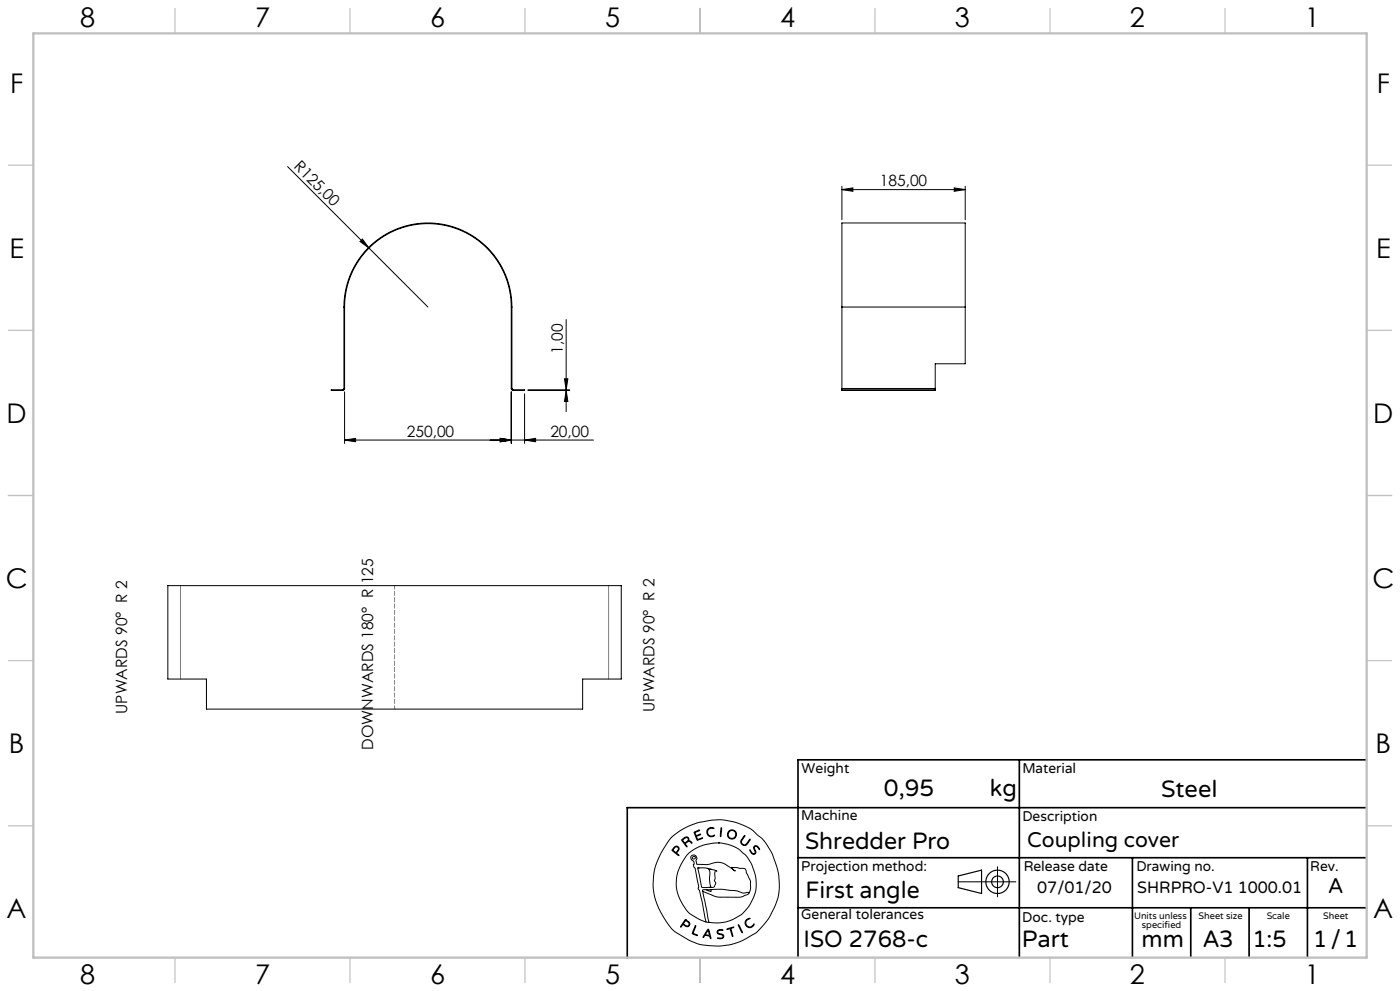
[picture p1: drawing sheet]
<svg xmlns="http://www.w3.org/2000/svg" width="420mm" height="297mm" viewBox="0 0 420 297" stroke-linecap="round" stroke-linejoin="round" font-family="sans-serif">
<g fill="none" stroke="#000" stroke-width=".3">
<path d="M86.3 49.9l24.4 24.4M252.6 56.8l3.3-.5v1zM252.6 55.8v10M252.6 56.8h37M286.3 56.3l3.3 .5-3.3 .5zM289.6 55.8v10M108 72.4l.7-.7 2 2.6zM110.7 74.3l17.7 17.7M103.2 92a25.2 25.2 0 0 1 25.2-25.2 25.2 25.2 0 0 1 25.2 25.2M103.2 92h.2M103.2 92v24.4M103.4 92a25 25 0 0 1 25-25 25 25 0 0 1 25 25"/>
<path d="M103.4 92v24.4M153.4 92v24.4M153.4 92h.2M153.6 92v24.4M169.8 95.8v27.6M252.6 92v-25.2h37v25.2M252.6 92v24.4M252.6 92h37M289.6 92v17h-9v7.4M102.8 116.8h-3.4v.2h3.4M102.8 116.8v.2M103.2 116.4l-.4 .4"/>
<path d="M103.2 116.4h.2M103.4 117.4v15.5M103.4 116.4l-.2 .4-.4 .2M153.4 117.4v15.5M153.4 116.4l.2 .4 .4 .2M153.4 116.4h.2M153.6 116.4l.4 .4M154 116.8h3.4v.2h-3.4M154 116.8v.2M157.4 118v14.9M158.4 116.8h12.4M158.4 117h12.4"/>
<path d="M169.3 113.5h1.1l-.6 3.3zM169.8 117l.6 3.3h-1.1zM252.6 116.4v.4M252.6 116.8h28M252.6 116.8v.2h28v-.2M252.6 116.4h28M280.6 116.4v.4M103.4 131.9l3.3-.5v1zM103.4 131.9h74.6M150.1 131.4l3.3 .5-3.3 .5zM157.4 131.9l3.3-.5v1zM50.4 175.5h136v28h-11.6v9h-112.9v-9h-11.5z"/>
<path d="M201.5 250.9l3.3-2.4 3.9-1.7 4.7-1 2.8-.1 4.1 .7 3.6 1.3 1.8 1.1 3.3 2.9 2.5 3.8 1.5 4.2 .6 2.7 .2 4.1-.5 3-2.2 4.9-1.6 2.3-2.5 2.7-3.8 2.2-2 .9-2.5 .7-4.3 .3-3.7-.3-1.8-.5-2.5-1.1-3.7-2.2-1.2-1.1-2.2-3.1-2-3.6-1-3.3-.4-3.2 .3-3.7 .8-2.7 1.7-3.8zM202.3 253.9l.6-.3 .6 .3 .2 .6-.3 .6a.66 .66 0 0 0-.2 .7 .66 .66 0 0 0 .5 .5l-.3 .1-1.8-1.6zM202.4 254l.4-.2 .5 .1 .2 .4-.1 .5a.74 .74 0 0 1-.8 .6 .74 .74 0 0 1-.7-.7zM204.5 251.6l1-.7 .7-.1 .4 .4 .1 .7 .5 .3 .4 .5-.9-.5-.8 .4a.69 .69 0 0 0 .2 1.1l-.1 .1-.3-.3zM204.9 251.6l.8-.5h.5l.3 .5-.4 .6a.62 .62 0 0 1-.7 .3 .62 .62 0 0 1-.5-.5zM208.2 249.4l1.7-.6-1.4 .9a.61 .61 0 0 0 .4 .7 .61 .61 0 0 0 .7-.3h.6l-1.2 .6 .3 .9 1.3-.5 .2 .1-1.6 .6zM212.4 248.4l.8-.4 1 .2-.1 .1-.7-.1-.7 .2-.3 .5-.1 .6 .2 .6 .5 .4 1.4-.1-.9 .4-1-.4-.5-1zM215.5 252.6l2.7 .4 2.3 .9 1.2 .6 2.2 2.1 1.5 2.3 1.1 2.9 .3 1.7v2.8l-.4 1.9-1.3 2.8-2.6 3.1-2.7 1.5-2 .7-2.4 .3-2.7-.2M215.5 252.6l-1.8 .1-2.8 .6-2.2 1-2 1.3-.9 1-1.4 2.3-1 2.2-.4 1.5-.1 2.5 .2 2 .8 2.2 1.2 2.3 1.9 2.3 2.7 1.6 2.1 .8M215.5 252.6h.1M216.3 248.1h.2v.4l-.3 2.2zM223.3 250.4h.2v.2l-1.1 1.6 .5 .8 .8 .1 1.2-1.6h.2l-1 1.5-.7 .4-.8-.3-.4-.8z"/>
<path d="M225 254.7l.6 .9 .5 .2 .4-.3-.4-1.4 .2-.5h.9l.7 1-.1 .1-.8-1-.5 .1-.2 .4 .5 1.3-.2 .4-.4 .2-.8-.5zM299.3 259.8v9M205.5 275.7l1 .5 .5 .7-.5 .8-1-.2a.59 .59 0 0 0-.7-.4 .59 .59 0 0 0-.4 .7h-.3zM205.6 275.6h.1M205.7 275.9l.8 .5 .2 .5-.4 .6-.7-.2a.7 .7 0 0 1-.5-.7 .7 .7 0 0 1 .5-.6zM205.7 275.9h.1M208.6 277.4l.2 .1-.5 1.2a.74 .74 0 0 0-.3 .9 .74 .74 0 0 0 .8 .5l.4 .3-1.4-.5a1.09 1.09 0 0 1 .3-1.3zM209.3 260.1l2.5 .1 2.8 .6 .5 .3-.2-.1a.26 .26 0 0 0-.4 0 .26 .26 0 0 0 0 .3v1.9l-.2 .7 .4 .8-.4 1-.4 .3h-2.3a.98 .98 0 0 1-1.3-1.2zM209.4 260.1h.1M210.8 267.1l1.9 9.3M210.8 267.1l3.5 1.5 1.5 .3h6.2l2.2-.8 .5-.4M211.8 276.3l.9 .1"/>
<path d="M211.9 266.7h-1.1v.4M212.1 260.2l.6 .3 .3 .8-.2 2.2 .4 2.2-.3 .2M212.3 278.5h.3l.7 2.8-.3-.2a.65 .65 0 0 0-.9-.7 .73 .73 0 0 0-1 .5h-.2zM212.3 278.9l.5 1.2-.6 .1a.38 .38 0 0 1-.5-.2 .38 .38 0 0 1 .3-.5zM212.4 278.9h.1M213 260.5h.1M213.3 266.6l3.6-.1 4 .5 2.2 .7 1.5-.3 .1 .3M213.3 266.6v.6l-1.4-.5M213.3 266.6l-1.4 .1M215.3 278.9l.6-.3 1 .1-1.2 .2-.4 .5 .3 .3 1.4 .5 .1 .5-.2 .4-.8 .3-.9-.2 1.4-.1 .3-.5-.2-.3-1.4-.5-.2-.4zM218 278.4l2.1-.5-.8 .4 .5 2.4-.8-2.3-.8 .2zM221.5 277.2l1.2 2.4z"/>
<path d="M223.9 275.7l.6-.4 .5-.1-.8 .5-.4 .5v.7l.4 .6 1 .3 1-.9-.2 .6-1 .5-.9-.3-.6-1zM224.7 267.7l.5-1.3v-2.2l-1.7-3.8-4-.4 1.1 1.1-3.1-2.2-1.7-.5-1.2 .1-2.4 .6-3.1-.1-.3-1 .3-.7-.2-.5-.4-.5h-.6l-.5 .3-.2 .5 1 1.2v.6l-.2 .2 .2 .9 .3 .2 1.1 5.4-.1 .9a1.89 1.89 0 0 1 .7 1.8l1.6 8M287.5 264.3h17.2"/>
<circle cx="208.1" cy="257.1" r=".44"/>
<circle cx="219.6" cy="250.1" r="1.16"/>
<circle cx="219.6" cy="250.1" r="1.38"/>
</g>
<g fill="none" stroke="#000" stroke-width=".35">
<path d="M287.5 262.5l7-1.7v7l-7-1.8z"/>
<circle cx="299.3" cy="264.3" r="1.75"/>
<circle cx="299.3" cy="264.3" r="3.5"/>
</g>
<path d="M305.8 227.7v59.2M410 227.7h-170.6v59.2M239.4 257.1h170.3M339.7 257.1v29.9M392.2 257.1v29.8M409.7 242.1h-221.5v45M239.4 272.1h170.6M357.2 272.1v14.8M374.7 272.1v14.8" fill="none" stroke="#000" stroke-width=".5"/>
<path d="M54.1 175.5v28M182.6 175.5v28" fill="none" stroke="#808080" stroke-width=".3"/>
<path d="M118.4 175.5v37" fill="none" stroke="#808080" stroke-width=".3" stroke-dasharray="1.3 .6" stroke-dashoffset=".2"/>
<g fill="none" stroke="#c0c0c0" stroke-width=".35">
<path d="M52.5 2.5v7.5M105 2.5v7.5M157.5 2.5v7.5M210 2.5v7.5M262.5 2.5v7.5M315 2.5v7.5M367.5 2.5v7.5M2.5 49.5h7.5M410 49.5h7.5M2.5 99h7.5M410 99h7.5M2.5 148.5h7.5"/>
<path d="M410 148.5h7.5M2.5 198h7.5M410 198h7.5M2.5 247.5h7.5M410 247.5h7.5M52.5 287v7.5M105 287v7.5M157.5 287v7.5M210 287v7.5M262.5 287v7.5M315 287v7.5M367.5 287v7.5"/>
</g>
<path d="M10 10h400v277h-400z" fill="none" stroke="#c0c0c0" stroke-width=".7"/>
<g fill="#000">
<path d="M108 72.4l.7-.7 2 2.6z"/>
<path d="M252.6 56.8l3.3-.5v1zM286.3 56.3l3.3 .5-3.3 .5z"/>
<path d="M169.3 113.5h1.1l-.6 3.3zM169.8 117l.6 3.3h-1.1z"/>
<path d="M103.4 131.9l3.3-.5v1zM150.1 131.4l3.3 .5-3.3 .5zM150.1 131.4l3.3 .5-3.3 .5zM157.4 131.9l3.3-.5v1z"/>
</g>
<g font-size="8.1">
<text x="24" y="8">8</text>
<text x="76.5" y="8">7</text>
<text x="129" y="8">6</text>
<text x="181.5" y="8">5</text>
<text x="234" y="8">4</text>
<text x="286.5" y="8">3</text>
<text x="339" y="8">2</text>
<text x="391.5" y="8">1</text>
<text x="3" y="27.7">F</text>
<text x="413" y="27.7">F</text>
<text x="2.8" y="77.2">E</text>
<text x="412.8" y="77.2">E</text>
<text x="2" y="126.7">D</text>
<text x="412" y="126.7">D</text>
<text x="1.7" y="176.2">C</text>
<text x="411.7" y="176.2">C</text>
<text x="2.7" y="225.7">B</text>
<text x="412.7" y="225.7">B</text>
<text x="2" y="275.2">A</text>
<text x="412" y="275.2">A</text>
<text x="24" y="295">8</text>
<text x="76.5" y="295">7</text>
<text x="129" y="295">6</text>
<text x="181.5" y="295">5</text>
<text x="234" y="295">4</text>
<text x="286.5" y="295">3</text>
<text x="339" y="295">2</text>
<text x="391.5" y="295">1</text>
</g>
<g font-size="7.1">
<text x="265.2" y="238.5">0,95</text>
<text x="297" y="238.5">kg</text>
<text x="348.3" y="239">Steel</text>
<text x="241.5" y="254.4">Shredder Pro</text>
<text x="241.6" y="269.2">First angle</text>
<text x="241.1" y="283.7">ISO 2768-c</text>
<text x="306.6" y="283.9">Part</text>
<text x="342.5" y="283.9">mm</text>
<text x="360.9" y="283.8">A3</text>
<text x="375.7" y="283.9">1:5</text>
<text x="393.9" y="283.9">1/1</text>
</g>
<g font-size="6.3">
<text x="308.1" y="253.8">Coupling cover</text>
<text x="398.5" y="267.7">A</text>
</g>
<g font-size="4.9">
<text x="311.2" y="267.6">07/01/20</text>
<text x="341.2" y="267.6">SHRPRO-V1 1000.01</text>
</g>
<g font-size="4.7">
<text x="87.9" y="50.1" transform="rotate(45 87.9 50.1)">R125,00</text>
<text x="264" y="55.8">185,00</text>
<text x="168.8" y="106.1" transform="rotate(-90 168.8 106.1)">1,00</text>
<text x="122.1" y="130.9">250,00</text>
<text x="165.1" y="130.9">20,00</text>
<text x="38.2" y="214" transform="rotate(-90 38.2 214)">UPWARDS 90° R 2</text>
<text x="196.3" y="213.4" transform="rotate(-90 196.3 213.4)">UPWARDS 90° R 2</text>
<text x="111.9" y="224.8" transform="rotate(-90 111.9 224.8)">DOWNWARDS 180° R 125</text>
</g>
<g font-size="4.2">
<text x="240.5" y="231.7">Weight</text>
<text x="306.7" y="231.7">Material</text>
<text x="240.4" y="245.9">Machine</text>
<text x="306.7" y="246.1">Description</text>
<text x="240.4" y="261.1">Projection method:</text>
<text x="307.1" y="261">Release date</text>
<text x="340.9" y="261">Drawing no.</text>
<text x="393.1" y="261">Rev.</text>
<text x="240.4" y="275.6">General tolerances</text>
<text x="306.7" y="276.2">Doc. type</text>
</g>
<g font-size="2.8">
<text x="340.2" y="275.3">Units unless</text>
<text x="359.6" y="275.3">Sheet size</text>
<text x="380" y="275.3">Scale</text>
<text x="396.9" y="275.3">Sheet</text>
<text x="342.6" y="278.2">specified</text>
</g>
</svg>
